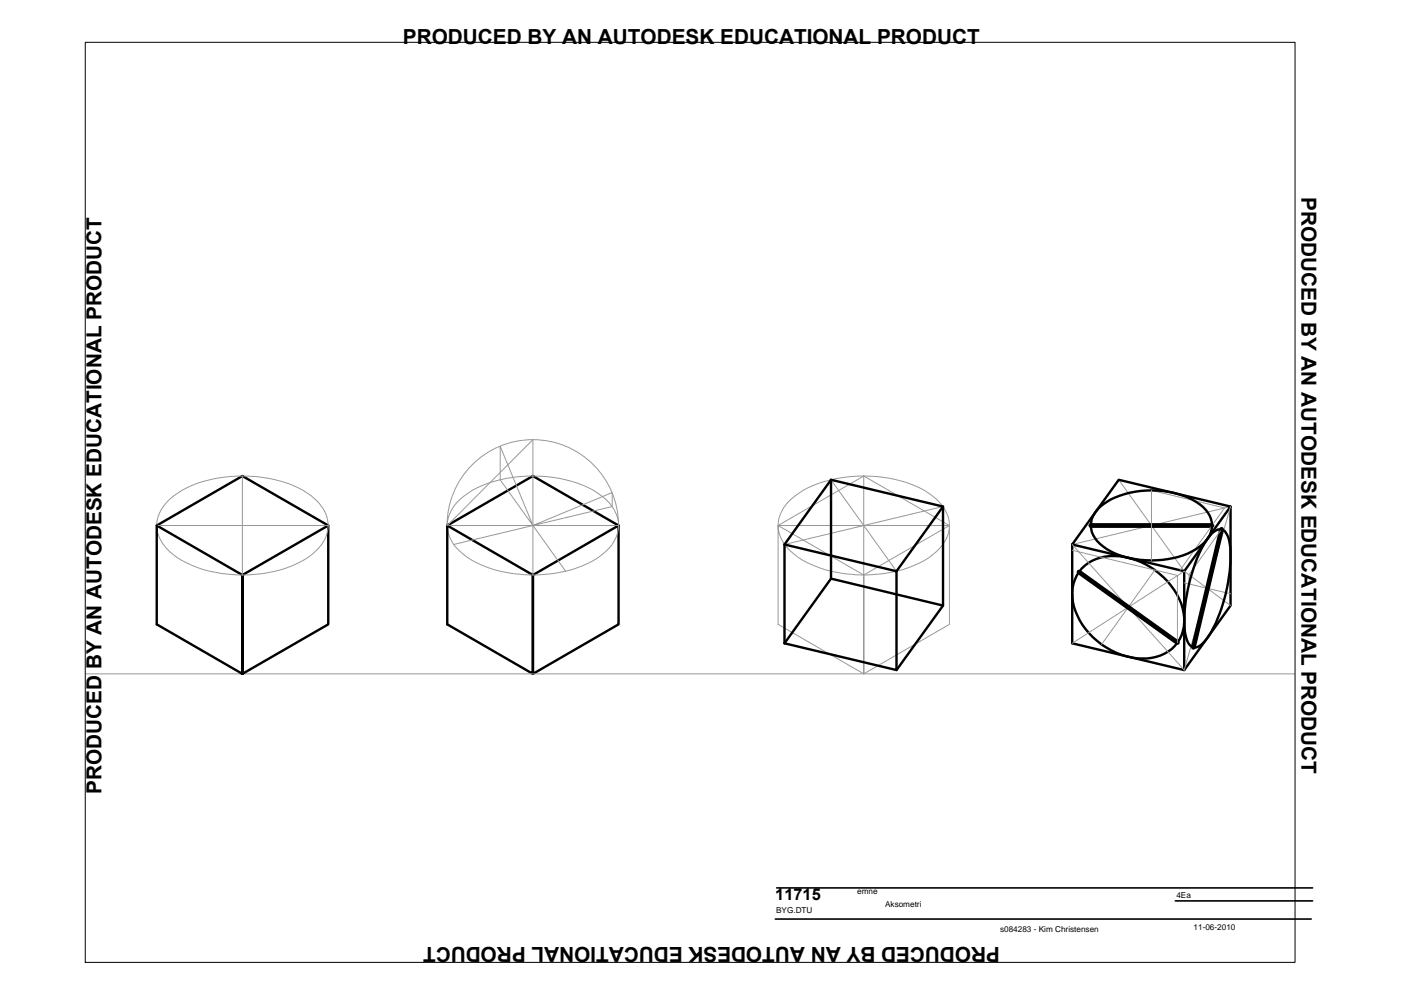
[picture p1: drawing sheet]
<svg xmlns="http://www.w3.org/2000/svg" width="297mm" height="210mm" viewBox="0 0 297 210" stroke-linecap="round" stroke-linejoin="round" font-family="sans-serif">
<!-- layer: Kontur -->
<g fill="none" stroke="#000" stroke-width=".51">
<path d="M33.2 111.4v21l18.2 10.5v-21v21l18.2-10.5v-21M33.2 111.4l18.2-10.5 18.2 10.5-18.2 10.5zM94.8 111.4v21l18.2 10.5v-21v21l18.1-10.5v-21M94.8 111.4l18.2-10.5 18.1 10.5-18.1 10.5zM166.3 115.4l23.8 5.7v21l-23.8-5.7M166.3 115.4l9.9-13.7 23.7 5.7-9.8 13.7M166.3 115.4v21M176.2 101.7v21M199.9 107.4v21l-9.8 13.7M227.3 115.4l23.8 5.7v21l-23.8-5.7zM227.3 115.4l9.9-13.7 23.7 5.7-9.8 13.7M233.2 107.5a16.6 16.6 0 0 1 10.9-3.5 17.2 17.2 0 0 1 11 3.5 5.1 5.1 0 0 1-.7 8.4 18.5 18.5 0 0 1-13.8 2.6 12.5 12.5 0 0 1-8.4-4.4 4.9 4.9 0 0 1 1-6.6z"/>
<path d="M256.9 113.1l.5-.4a1.62 1.62 0 0 1 2.8 .7 17 17 0 0 1 .4 8.8 30.1 30.1 0 0 1-5.1 13.6l-.4 .6a1.89 1.89 0 0 1-2.8 .5 8.3 8.3 0 0 1-1.2-5.4 35.9 35.9 0 0 1 4.5-16.6zM260.9 107.4v21l-9.8 13.7M199.9 128.4l-23.7-5.7-9.9 13.7M229.3 120.6a10.5 10.5 0 0 1 11.4-1.9 15.5 15.5 0 0 1 10.3 11.3 8 8 0 0 1-7.9 9.6 15.7 15.7 0 0 1-15.6-12.1 8.2 8.2 0 0 1 1.8-6.9z"/>
</g>
<g fill="none" stroke="#989898" stroke-width=".21">
<path d="M33.2 111.4h36.4a9.2 9.2 0 0 0-5.3-7.4 28.6 28.6 0 0 0-25.7 0 10 10 0 0 0-5.3 6.6 8.3 8.3 0 0 0 4.3 7.6 28 28 0 0 0 22 2.6 16.5 16.5 0 0 0 8.6-5.4 6.9 6.9 0 0 0 1.4-4M51.4 100.9v21M94.8 111.4a18.2 18.2 0 0 1 18.6-18.2 18.2 18.2 0 0 1 17.7 19 8.8 8.8 0 0 1-4.3 6 28 28 0 0 1-22.1 2.6 16.5 16.5 0 0 1-8.5-5.4 6.9 6.9 0 0 1 1.3-9.5 22.2 22.2 0 0 1 14-4.9 25.9 25.9 0 0 1 15.3 3.6 8.5 8.5 0 0 1 4.3 6.8h-36.3l18.2-18.2v28.7M96.2 115.4l16.8-4-7-9.7v-7.1l7 16.8 16.8-7v3l-16.8 4 6.9 9.7M165 111.4l18.1-10.5 18.2 10.5-18.2 10.5zM166.3 115.4l16.8-4 7 9.7M167.6 105.9a7 7 0 0 0 0 11 21.3 21.3 0 0 0 12.7 4.9 26.9 26.9 0 0 0 16.6-3.6 8.5 8.5 0 0 0 4.4-6.8v21l-18.2 10.5v-21v21l-18.1-10.5v-21h36.3a8.3 8.3 0 0 0-4.4-6.8 26.8 26.8 0 0 0-18-3.4 20.7 20.7 0 0 0-11.3 4.7zM176.2 101.7l6.9 9.7 16.8-4M183.1 100.9v21M227.3 116.7l22.3 5.3v14.2M237.2 101.7l6.9 9.7 16.8-4-9.8 34.7-23.8-26.7 16.8-4 7 9.7M244.1 118.8v-14.8l15.5 3.7-9.4 13.2"/>
<path d="M259 112.2l-6.9 9.6v2M244.9 120.9l-11.3 15.8M251.1 121.1l-23.8 15.3M251.1 121.1l9.8 7.3M251.1 123.6l9.8 2.3M18.2 142.9h256.3"/>
</g>
<!-- layer: Kontur -->
<path d="M231.3 111.4h25.7M259 112.2l-6 25M228.8 121.3l20.8 14.9" fill="none" stroke="#000" stroke-width="1"/>
<path d="M18.1 9h256.5v195h-256.5z" fill="none" stroke="#000" stroke-width=".21"/>
<!-- layer: Tekst -->
<path d="M164.4 194.9h113.6M164.7 188.3h113.6M249.2 191h29.1" fill="none" stroke="#000" stroke-width=".34"/>
<g font-size="4.4">
<text x="85.4" y="9.4">PRODUCED BY AN AUTODESK EDUCATIONAL PRODUCT</text>
<text x="275.9" y="41.8" transform="rotate(90 275.9 41.8)">PRODUCED BY AN AUTODESK EDUCATIONAL PRODUCT</text>
<text x="21.5" y="168.4" transform="rotate(-90 21.5 168.4)">PRODUCED BY AN AUTODESK EDUCATIONAL PRODUCT</text>
<text x="212" y="200.8" transform="rotate(180 212 200.8)">PRODUCED BY AN AUTODESK EDUCATIONAL PRODUCT</text>
</g>
<text font-size="3.5" x="164.4" y="190.8">11715</text>
<g font-size="1.7">
<text x="181.7" y="189.5">emne</text>
<text x="249.4" y="190.5">4Ea</text>
<text x="164.5" y="193.7">BYG.DTU</text>
<text x="187.7" y="192.4">Aksometri</text>
<text x="212" y="197.7">s084283 - Kim Christensen</text>
<text x="253.1" y="197.1">11-06-2010</text>
</g>
</svg>
